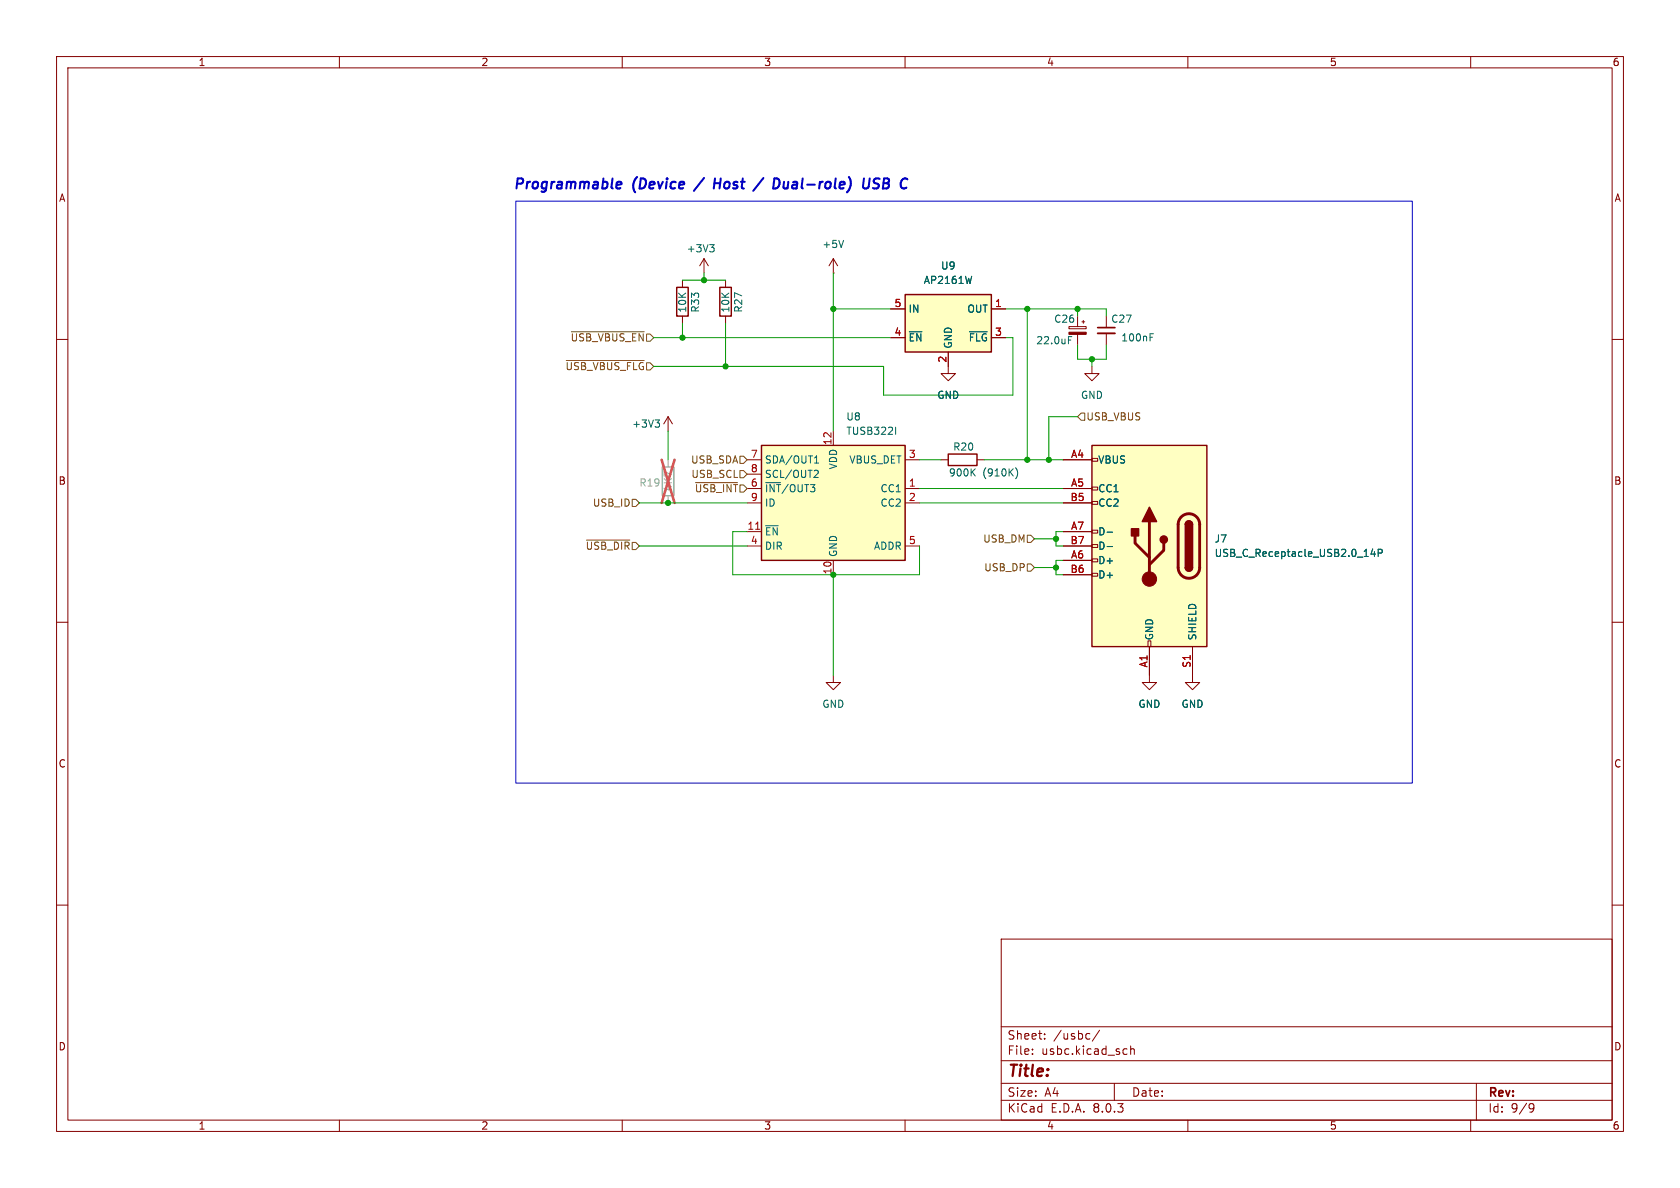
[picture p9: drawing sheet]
<svg xmlns="http://www.w3.org/2000/svg" width="297mm" height="210mm" viewBox="0 0 297 210" stroke-linecap="round" stroke-linejoin="round" font-family="sans-serif">
<g fill="none" stroke="#840000" stroke-width=".18">
<path d="M10 10h277v190h-277zM12 12h273v186h-273zM60 10v2M110 10v2M160 10v2M210 10v2M260 10v2M10 60h2M285 60h2M193 64.8v1.2h-1.2l1.2 1.3 1.3-1.3h-1.3M10 110h2M285 110h2"/>
<path d="M10 160h2M285 160h2M177 166h108v32h-108zM60 198v2M110 198v2M160 198v2M177 194.5h108M177 191.5h108M177 187.5h108M177 181.5h108M182.5 186.3v.1M182.5 185.5v.1"/>
<path d="M184.7 183.6v.1M184.7 182.8v.1M192.5 182.7l.2 .1M192.7 183.6l-.2 .1M194.4 182.1l-1.3 2M197 191.5v3M198.8 185.4l.4 .1M199.2 186.3l-.4 .1M199.9 185.5l.2-.1 .4 .1v.9M199.9 184.9v1.5M210 198v2M260 198v2"/>
<path d="M261 191.5v6.5M270.6 195.1l.5 .1a.99 .99 0 0 1-.4 1.4h-.2M271.2 195.7l-.3 .3h-.3"/>
</g>
<path d="M193 78.7h20.4v35.6h-20.4z" fill="#ffffc2"/>
<g fill="none" stroke="#840000" stroke-width=".18">
<path d="M120.6 49.5v1.3M120.6 55.9v1.3M124.5 45.7l-.8 1.3M124.5 45.7v2.6M124.5 45.7l.7 1.3M128.3 49.5v1.3M128.3 55.9v1.3M147.3 48.3h.1M147.3 45.7l-.7 1.3M147.3 45.7v2.6M147.3 45.7l.8 1.3M195.6 55.9v2"/>
<path d="M195.6 58.9v2.1M188 81.3h5M188 86.4h5M188 99.1h5M188 94h5M188 88.9h5M188 96.5h5M193 98.8h1.1v.5h-1.1zM193 96.3h1.1v.5h-1.1zM193 93.7h1.1v.5h-1.1zM193 88.6h1.1v.6h-1.1zM193 86.1h1.1v.5h-1.1z"/>
<path d="M193 81h1.1v.5h-1.1zM147.3 119.4v1.3h-1.3l1.3 1.2 1.3-1.2h-1.3M188 101.6h5M193 101.3h1.1v.6h-1.1zM202.9 113.3h.6v1h-.6zM203.2 114.3v6.4h-1.3l1.3 1.2 1.3-1.2h-1.3M210.8 114.3v6.4h-1.3l1.3 1.2 1.3-1.2h-1.3"/>
</g>
<path d="M119.6 50.8h2.1v5.1h-2.1zM127.3 50.8h2v5.1h-2zM193 78.7h20.4v35.6h-20.4zM209.5 92.7a.64 .64 0 0 1 .7-.6 .64 .64 0 0 1 .6 .6M209.5 100.3a.64 .64 0 0 0 .7 .7 .64 .64 0 0 0 .6-.7" fill="none" stroke="#840000" stroke-width=".25"/>
<path d="M200.7 94.7v1.3l2.5 2.6M203.2 92.2v10.2M205.7 96v1.3l-2.5 2.5M208.8 91.4a1.9 1.9 0 0 1 2.1-.4 1.9 1.9 0 0 1 1.2 1.7v7.6a1.91 1.91 0 0 1-1.9 1.9 1.91 1.91 0 0 1-1.9-1.9v-7.7l.2-.7z" fill="none" stroke="#840000" stroke-width=".51"/>
<g fill="#840000" stroke="#840000" stroke-width=".25">
<path d="M209.5 100.3h1.3a.64 .64 0 0 1-.6 .7 .64 .64 0 0 1-.7-.7z"/>
<path d="M209.5 92.7h1.3v7.6h-1.3z"/>
<path d="M209.7 92.3a.64 .64 0 0 1 .7-.2 .64 .64 0 0 1 .4 .6h-1.3z"/>
<path d="M203.2 89.7l1.3 2.5h-2.6z"/>
<path d="M200 93.5h1.3v1.2h-1.3z"/>
<circle cx="205.7" cy="95.4" r=".63"/>
</g>
<circle cx="203.2" cy="102.4" r="1.27" fill="#840000" stroke="#840000" stroke-width=".18"/>
<path d="M125.5 43.3h.8l-.5 .4M126 43.7l.3 .3v.3l-.3 .2M149.1 42.5l-.4 1.3M203.3 59.6h.4M203.3 59h.6M195.7 94.1h1M195.7 96.6h1M242.7 97l-.3 .9h.8M243 97.5v.9M243.6 97.8l.7-.1 .1-.2-.1-.3-.7-.1v1.3" fill="none" stroke="#006464" stroke-width=".18"/>
<path d="M194.1 58.9h3" fill="none" stroke="#840000" stroke-width=".33"/>
<path d="M194.1 57.9h3" fill="none" stroke="#840000" stroke-width=".3"/>
<path d="M134.6 78.7h25.4v20.4h-25.4z" fill="#ffffc2"/>
<path d="M134.6 78.7h25.4v20.4h-25.4zM167.6 80.3h5.1v2h-5.1z" fill="none" stroke="#840000" stroke-width=".25"/>
<g fill="none" stroke="#840000" stroke-width=".18">
<path d="M189 57.7h3v.4h-3zM190.5 55.9v1.8M190.5 59.1v1.9M191.3 56.9h.5M191.5 56.6v.6M118.1 73.7l-.8 1.2M118.1 73.7v2.5M118.1 73.7l.8 1.2M147.3 76.2v2.5M132.1 86.4h2.5M132.1 94h2.5M132.1 88.9h2.5"/>
<path d="M132.1 81.3h2.5M132.1 96.5h2.5M132.1 83.8h2.5M147.3 99.1v2.5M160 86.4h2.6M160 88.9h2.6M160 81.3h2.6M160 96.5h2.6M166.4 81.3h1.2M172.7 81.3h1.3"/>
</g>
<path d="M188.9 59.5h.6M115.8 74.2h.8l-.4 .5M116.4 74.7l.2 .3v.3l-.2 .2M158.3 75.5v1.3M188.9 60.1h.4M135.4 92.9h2.2M144 81.9h.7M144.1 83.1l.4 .1 .2 .3-.8 .9h.8M144.2 80.8l.2-.2v1.3M171.9 83.4l.5 .7M172.4 82.9l-.7 .7M179.5 82.7a1.46 1.46 0 0 1 0 1.9" fill="none" stroke="#006464" stroke-width=".18"/>
<path d="M133.6 93.6h.7" fill="none" stroke="#a90000" stroke-width=".18"/>
<path d="M117.1 82.6h2v5h-2z" fill="none" stroke="#a1a1a1" stroke-width=".25"/>
<path d="M118.1 81.3v1.3M118.1 87.6v1.3" fill="none" stroke="#a1a1a1" stroke-width=".18"/>
<path d="M117 81.3l2.3 7.6M119.3 81.3l-2.3 7.6" fill="none" stroke="#e65255" stroke-width=".46"/>
<path d="M189 58.7h3v.4h-3z" fill="#840000" stroke="#840000" stroke-width=".18"/>
<path d="M160 52.1h15.3v10.1h-15.3z" fill="#ffffc2"/>
<path d="M160 52.1h15.3v10.1h-15.3z" fill="none" stroke="#840000" stroke-width=".25"/>
<g fill="none" stroke="#840000" stroke-width=".18">
<path d="M157.5 54.6h2.5M157.5 59.7h2.5M175.3 54.6h2.5M175.3 59.7h2.5M167.6 62.2v3.8h-1.2l1.2 1.3 1.3-1.3h-1.3M188 81.3h5M188 86.4h5M188 99.1h5M188 94h5M188 88.9h5M188 96.5h5M188 101.6h5"/>
<path d="M203.2 114.3v5.1M210.8 114.3v5.1"/>
</g>
<path d="M160.8 58.6h2.2M171.4 58.6h3.1M171.8 48.8l-.3 1.3M195.7 94.1h1M195.7 96.6h1M242.7 97l-.3 .9h.8M243 97.5v.9M243.6 97.8l.7-.1 .1-.2-.1-.3-.7-.1v1.3" fill="none" stroke="#006464" stroke-width=".18"/>
<path d="M101 58.6h12.9M100.1 63.7h13.8M191.1 73h.7v1.3h-.7l-.6-.6zM103.7 95.5h7.6M111.8 88.3h.6l.6 .6-.6 .6h-.6zM123 85.3h7.4M130.8 80.6h.6l.7 .7-.7 .6h-.6zM130.8 83.2h.6l.7 .6-.7 .7h-.6zM181.6 94.6h.6l.7 .7-.7 .6h-.6zM181.6 99.7h.6l.7 .6-.7 .7h-.6z" fill="none" stroke="#725600" stroke-width=".18"/>
<path d="M109 32.7l.9-.1-.1-.4-.5-.1-.3 .3v.8h.7M124.5 31.5l-1.8 2.2M126.3 32.4h1M126.4 31.5l-.2 1.8M135 31.5l-1.8 2.2M137.3 31.5a.9 .9 0 0 1 .3 1.6M138.6 32.1l-.1 1 .1 .1 .4 .1M152.7 31.5l-.1 1.5 .1 .2a.59 .59 0 0 0 .9-.2l.2-1.5M155.5 31.6a.75 .75 0 0 0-.9 .1 .4 .4 0 0 0 .1 .7l.5 .2a.45 .45 0 0 1 .1 .4 .45 .45 0 0 1-.3 .3l-.7-.1" fill="none" stroke="#0000c2" stroke-width=".36"/>
<path d="M91.2 35.6h158.5v102.8h-158.5z" fill="none" stroke="#0000c2" stroke-width=".18"/>
<g fill="none" stroke="#009600" stroke-width=".18">
<path d="M115.6 59.7h41.9M120.6 49.5h7.7M120.6 57.2v2.5M124.5 48.3v1.2M128.3 57.2v7.6M147.3 48.3v27.9M147.3 54.6h10.2M177.8 54.6h17.8v1.3M177.8 59.7h1.3v10.2h-22.9v-5.1h-40.6M181.6 54.6v26.7M190.5 54.6v1.3M118.1 76.2v5.1"/>
<path d="M190.5 61v2.5h5.1v-2.5M190.5 73.7h-5.1v7.6M193 63.5v1.3M113 88.9h19.1M113 96.5h19.1M132.1 94h-2.6v7.6h33.1v-5.1M162.6 81.3h3.8M162.6 86.4h25.4M162.6 88.9h25.4M174 81.3h14M182.9 95.3h3.8M188 99.1h-1.3v2.5h1.3"/>
<path d="M188 94h-1.3v2.5h1.3M147.3 101.6v17.8M182.9 100.3h3.8"/>
</g>
<g fill="#009600" stroke="#009600" stroke-width=".18">
<circle cx="147.3" cy="54.6" r=".46"/>
<circle cx="124.5" cy="49.5" r=".46"/>
<circle cx="128.3" cy="64.8" r=".46"/>
<circle cx="120.6" cy="59.7" r=".46"/>
<circle cx="118.1" cy="88.9" r=".46"/>
<circle cx="181.6" cy="54.6" r=".46"/>
<circle cx="190.5" cy="54.6" r=".46"/>
<circle cx="186.7" cy="95.3" r=".46"/>
<circle cx="185.4" cy="81.3" r=".46"/>
<circle cx="193" cy="63.5" r=".46"/>
<circle cx="147.3" cy="101.6" r=".46"/>
<circle cx="181.6" cy="81.3" r=".46"/>
<circle cx="186.7" cy="100.3" r=".46"/>
</g>
<text font-size="2.8" fill="#840000" x="178" y="190.9">Title:</text>
<g font-size="2.5" fill="#0000c2">
<text x="90.5" y="33.9">Programmable</text>
<text x="111.8" y="33.9">(Device</text>
<text x="127.6" y="33.9">Host</text>
<text x="135.5" y="33.9">/</text>
<text x="139.5" y="33.9">Dual-role)</text>
<text x="156" y="33.9">USB</text>
</g>
<g font-size="2.1" fill="#840000">
<text x="178" y="184">Sheet:</text>
<text x="186.2" y="184">/usbc/</text>
<text x="178" y="186.7">File:</text>
<text x="184.1" y="186.7">usbc.kicad_sch</text>
<text x="178" y="196.9">KiCad</text>
<text x="178" y="194.1">Size:</text>
<text x="184.7" y="194.1">A4</text>
<text x="185.7" y="196.9">E.D.A.</text>
<text x="193.3" y="196.9">8.0.3</text>
<text x="200" y="194.1">Date:</text>
<text x="263" y="194.3">Rev:</text>
<text x="263" y="196.9">Id:</text>
<text x="267.1" y="196.9">9/9</text>
</g>
<g font-size="1.8" fill="#840000">
<text x="35" y="11.9">1</text>
<text x="85" y="11.9">2</text>
<text x="135" y="11.9">3</text>
<text x="185" y="11.9">4</text>
<text x="235" y="11.9">5</text>
<text x="285" y="11.9">6</text>
<text x="10.3" y="35.9">A</text>
<text x="285.3" y="35.9">A</text>
<text x="10.3" y="85.9">B</text>
<text x="285.3" y="85.9">B</text>
<text x="10.3" y="135.9">C</text>
<text x="285.3" y="135.9">C</text>
<text x="10.3" y="185.9">D</text>
<text x="285.3" y="185.9">D</text>
<text x="35" y="199.9">1</text>
<text x="85" y="199.9">2</text>
<text x="135" y="199.9">3</text>
<text x="185" y="199.9">4</text>
<text x="235" y="199.9">5</text>
<text x="285" y="199.9">6</text>
</g>
<g font-size="1.8" fill="#006464">
<text x="121.3" y="44.8">+3V3</text>
<text x="145.3" y="44">+5V</text>
<text x="166.3" y="47.9">U9</text>
<text x="163.2" y="50.4">AP2161W</text>
<text x="121.5" y="55.4" transform="rotate(-90 121.5 55.4)">10K</text>
<text x="123.8" y="55.4" transform="rotate(-90 123.8 55.4)">R33</text>
<text x="129.1" y="55.4" transform="rotate(-90 129.1 55.4)">10K</text>
<text x="131.4" y="55.4" transform="rotate(-90 131.4 55.4)">R27</text>
<text x="160.5" y="55.5">IN</text>
<text x="170.9" y="55.5">OUT</text>
<text x="186.3" y="57.3">C26</text>
<text x="196.4" y="57.3">C27</text>
<text x="160.5" y="60.6">~{EN}</text>
<text x="168.5" y="61.7" transform="rotate(-90 168.5 61.7)">GND</text>
<text x="171.2" y="60.6">~{FLG}</text>
<text x="183.1" y="61.1">22.0uF</text>
<text x="198.1" y="60.6">100nF</text>
<text x="165.6" y="70.7">GND</text>
<text x="191" y="70.7">GND</text>
<text x="111.7" y="75.8">+3V3</text>
<text x="149.5" y="74.5">U8</text>
<text x="149.5" y="77.1">TUSB322I</text>
<text x="135.1" y="82.1">SDA/OUT1</text>
<text x="148.2" y="83.1" transform="rotate(-90 148.2 83.1)">VDD</text>
<text x="150.1" y="82.1">VBUS_DET</text>
<text x="168.4" y="79.9">R20</text>
<text x="194.1" y="82.1">VBUS</text>
<text x="135.1" y="87.2">~{INT}/OUT3</text>
<text x="135.1" y="84.7">SCL/OUT2</text>
<text x="135.1" y="89.8">ID</text>
<text x="155.6" y="87.2">CC1</text>
<text x="155.6" y="89.8">CC2</text>
<text x="167.6" y="84.4">900K</text>
<text x="173.7" y="84.4">(910K)</text>
<text x="194.1" y="87.2">CC1</text>
<text x="194.1" y="89.8">CC2</text>
<text x="135.1" y="94.8">~{EN}</text>
<text x="194.1" y="94.8">D-</text>
<text x="135.1" y="97.4">DIR</text>
<text x="148.2" y="98.6" transform="rotate(-90 148.2 98.6)">GND</text>
<text x="154.4" y="97.4">ADDR</text>
<text x="194.1" y="99.9">D+</text>
<text x="194.1" y="97.4">D-</text>
<text x="214.6" y="96.1">J7</text>
<text x="214.6" y="98.7">USB_C_Receptacle_USB2.0_14P</text>
<text x="194.1" y="102.5">D+</text>
<text x="204.1" y="113.3" transform="rotate(-90 204.1 113.3)">GND</text>
<text x="211.7" y="113.3" transform="rotate(-90 211.7 113.3)">SHIELD</text>
<text x="145.3" y="125.3">GND</text>
<text x="201.2" y="125.3">GND</text>
<text x="208.8" y="125.3">GND</text>
</g>
<g font-size="1.8" fill="#a90000">
<text x="158" y="59.4">4</text>
<text x="158" y="54.4">5</text>
<text x="175.8" y="54.4">1</text>
<text x="175.8" y="59.4">3</text>
<text x="167.4" y="64.2" transform="rotate(-90 167.4 64.2)">2</text>
<text x="132.6" y="81">7</text>
<text x="132.6" y="83.6">8</text>
<text x="147.1" y="78.8" transform="rotate(-90 147.1 78.8)">12</text>
<text x="160.6" y="81">3</text>
<text x="189.2" y="81">A4</text>
<text x="132.6" y="86.1">6</text>
<text x="132.6" y="88.6">9</text>
<text x="160.6" y="86.1">1</text>
<text x="160.6" y="88.6">2</text>
<text x="189.2" y="88.6">B5</text>
<text x="189.2" y="86.1">A5</text>
<text x="132" y="93.7">11</text>
<text x="189.2" y="93.7">A7</text>
<text x="132.6" y="96.3">4</text>
<text x="147.1" y="101.6" transform="rotate(-90 147.1 101.6)">10</text>
<text x="160.6" y="96.3">5</text>
<text x="189.2" y="101.3">B6</text>
<text x="189.2" y="96.3">B7</text>
<text x="189.2" y="98.8">A6</text>
<text x="202.9" y="118.1" transform="rotate(-90 202.9 118.1)">A1</text>
<text x="210.6" y="118.2" transform="rotate(-90 210.6 118.2)">S1</text>
</g>
<g font-size="1.8" fill="#725600">
<text x="99.9" y="65.6">~{USB_VBUS_FLG}</text>
<text x="100.8" y="60.6">~{USB_VBUS_EN}</text>
<text x="192" y="74.5">USB_VBUS</text>
<text x="122.1" y="82.1">USB_SDA</text>
<text x="104.7" y="89.8">USB_ID</text>
<text x="122.1" y="84.7">USB_SCL</text>
<text x="122.7" y="87.2">~{USB_INT}</text>
<text x="103.4" y="97.4">~{USB_DIR}</text>
<text x="173.7" y="96.1">USB_DM</text>
<text x="173.9" y="101.2">USB_DP</text>
</g>
<g font-size="1.8" fill="#989898">
<text x="112.9" y="86.2">R19</text>
<text x="119" y="87" transform="rotate(-90 119 87)">4K7</text>
</g>
</svg>
